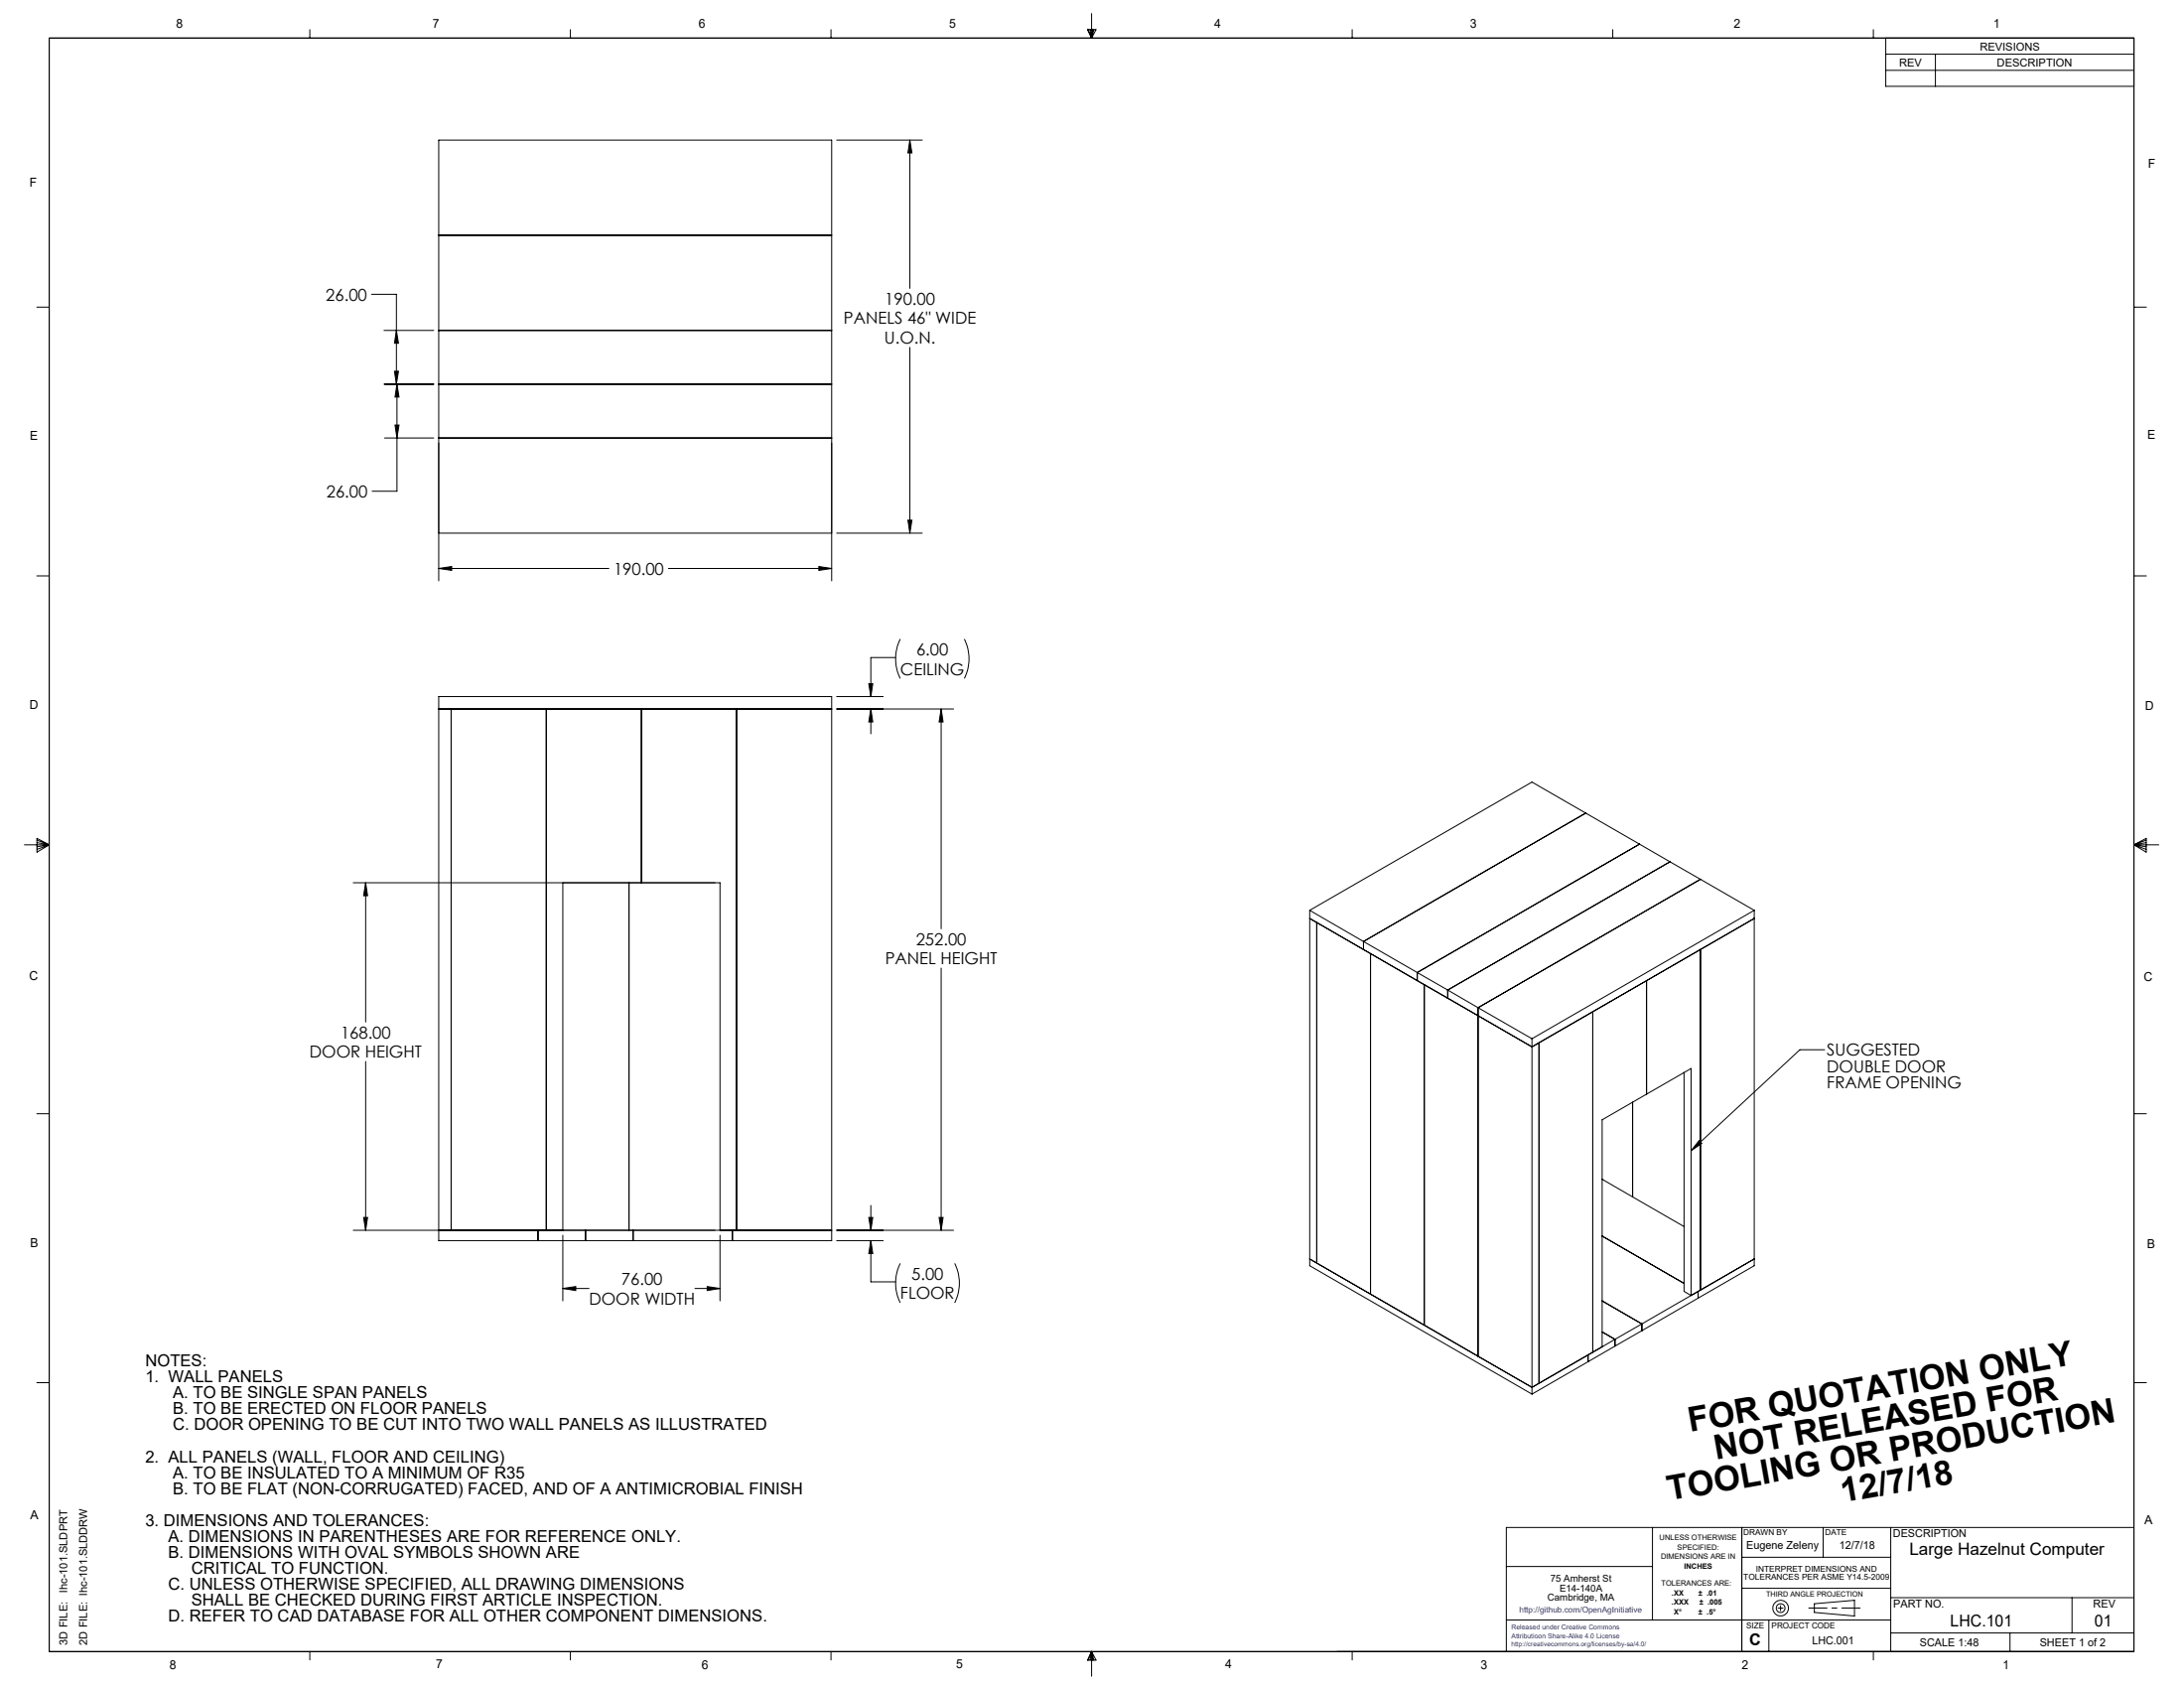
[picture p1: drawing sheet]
<svg xmlns="http://www.w3.org/2000/svg" width="559mm" height="432mm" viewBox="0 0 559 432" stroke-linecap="round" stroke-linejoin="round" font-family="sans-serif">
<g fill="none" stroke="#000" stroke-width=".25">
<path d="M12.6 9.7h533.4v412.8h-533.4zM79.3 7.6v2.1M145.9 7.6v2.1M212.6 7.6v2.1M278.2 7.6h2.2l-1.1 2.1zM278.4 7.6l.9 2.1M278.9 7.6l.4 2.1M279.3 3.5v6.2M279.6 7.6l-.3 2.1M279.9 7.6l-.6 2.1M346 7.6v2.1M412.6 7.6v2.1"/>
<path d="M479.3 7.6v2.1M482.5 9.7v12.4h63.5M482.5 18h63.5M482.5 13.9h63.5M495.2 13.9v8.2M214.1 35.8h21.9M232.8 35.8l.5 3.3h-1zM232.8 35.8v38M9.4 78.6h3.2M95.1 75.3h6.3v23M112.3 60.2h100.5M546 78.6h3.2"/>
<path d="M98.2 98.3h12.8M98.2 84.5h12.8M100.9 95h1.1l-.6 3.3zM101.4 84.5l.6 3.3h-1.1zM101.6 98.3l.5 3.3h-1zM101.6 98.3v27.4h-6.4M112.3 98.3h100.5M112.3 84.5h100.5M232.8 88.9v47.5M98.4 112h12.6M101.1 108.7h1l-.5 3.3zM112.3 112h100.5"/>
<path d="M112.3 136.4h100.5M214.1 136.4h21.9M232.3 133.1h1l-.5 3.3zM9.4 147.3h3.2M112.3 145.4l3.3-.5v1zM112.3 148.6v-112.8h100.5v112.8M112.3 145.4h43.5M171 145.4h41.8M209.5 144.9l3.3 .5-3.3 .5zM546 147.3h3.2M112.3 178.2h100.5v139.2h-100.5zM214.1 178.2h11.9"/>
<path d="M222.3 174.9h1l-.5 3.3zM229.2 168.2h-6.4v10M230.3 163.5a11.5 11.5 0 0 0 0 10.1M246.7 163.5a11.2 11.2 0 0 1 0 10.1M112.3 181.4h100.5M115.4 181.4v133.3M139.8 181.4v133.3M164.1 181.4v44.4M188.5 181.4v133.3M214.1 181.4h29.9M222.8 181.4l.5 3.3h-1zM222.8 181.4v6.3"/>
<path d="M240.8 181.4l.5 3.3h-1zM240.8 181.4v56.2M6.2 216.1h6.4M9.5 214.5l3.1 1.6-3.1 1.9zM9.5 214.9l3.1 1.2M9.5 215.5l3.1 .6M12.6 216.1l-3.1 1.2M12.6 216.1l-3.1 .5M405.7 208l-56.8 32.8v2.1M419.5 215.9l-56.9 32.9M546 216.1h6.3M546 216.1l3.1 .5"/>
<path d="M546 216.1l3.1 1.2M546 216.1l3.1-1.6v3.5zM549.1 215.5l-3.1 .6M549.1 214.9l-3.1 1.2M90.4 225.8h93.8v88.9M93.6 225.8l.5 3.3h-1.1zM93.6 225.8v35.6M144 225.8v88.9M160.9 225.8v88.9M335.1 232.9v90.9l56.9 32.8M335.1 232.9l27.5 15.9M427.3 220.5l-56.9 32.8"/>
<path d="M427.3 220.5l7.8 4.4M427.3 220.5l-35.3-20.4-56.9 32.8M435.1 224.9l-56.9 32.9M435.1 224.9l13.7 8M448.8 232.9v90.9l-14.3 8.3M448.8 232.9l-56.8 32.8M240.8 247.7v67M350.7 243.9v87.1M362.6 248.8v2.1l7.8 4.4v-2M362.6 248.8l7.8 4.5M364.4 251.9v87.1M370.4 253.3l7.8 4.5"/>
<path d="M378.2 257.8v89.2M378.2 257.8l13.8 7.9M407.5 258.8v87.1l2.4-1.4v-58l11.4-6.6M407.5 258.8l13.8-7.9v29M407.5 258.8l-13.7 7.9M93.6 271.5v43.2M392 267.8l56.8-32.9-13.7 8v87.1l-2.4 1.4M392 265.7v90.9M392 267.8l-56.9-32.9 1.8 1.1v87.1l-1.8-1 56.9 32.8M393.8 266.7l-1.8 1.1M393.8 266.7v87.2l-1.8 1M421.3 279.9l11.4-6.6v58.1"/>
<path d="M430.9 274.4v55.9l1.8 1.1M466.9 268.5h-6.4l-27.8 25.9M9.4 284.9h3.2M417.7 282v24.2M434.8 291.7l.6 .8-2.7 1.9zM546 284.9h3.2M93 311.4h1.1l-.5 3.3zM137.7 314.7v2.7M144 316v16.8M149.8 314.7v2.7M162 314.7v2.7M184.2 316v16.8"/>
<path d="M187.4 314.7v2.7M212.8 314.7h-122.4M214.1 314.7h29.9M214.1 317.4h11.9M222.3 311.4h1l-.5 3.3zM222.8 317.4l.5 3.3h-1zM222.8 308.4v6.3M222.8 317.4v10.5h6.4M240.3 311.4h1l-.5 3.3zM409.9 316.2l21 12.1M409.9 301.7l21 12.1M144 329.6l3.3-.5v1z"/>
<path d="M144 329.6h6.7M177.8 329.6h6.4M180.9 329.1l3.3 .5-3.3 .5zM230.3 323.2a11.5 11.5 0 0 0 0 10.1M244.3 323.2a11.2 11.2 0 0 1 0 10.1M409.9 332.8l10.2 5.9M420.1 338.7l-6.9 3.9M420.1 338.7v1.7M434.5 332.1l-14.4 8.3M434.5 330.3v1.8M448.8 322.1l-28.7 16.6M9.4 353.7h3.2"/>
<path d="M406.3 346.6v1.7M406.3 348.3l-14.3 8.3M409.9 340.7l3.3 1.9M413.2 342.6l-21.2 12.3M413.2 342.6v1.7M413.2 344.3l-6.9 4M420.1 340.4l-6.9 3.9M546 353.7h3.2M422.8 390.7v23.7M445.7 390.7v31.8M445.7 398.4h38.1M466.5 390.7v7.7"/>
<path d="M483.8 390.7v31.8M546 390.7h-160.6v31.8M385.4 400.7h37.4M385.4 414.4h98.4M445.7 406.3h38.1M452.6 414.4v8.1M454.9 411.4h1.3M455.6 410.7v1.3M464.2 410.2l10.3-.8v4l-10.3-.9zM483.8 408.7h62.2M483.8 417.7h62.2M514.3 417.7v4.8"/>
<path d="M530.2 408.7v9M79.3 422.5v2.1M145.9 422.5v2.1M212.6 422.5v2.1M279.3 422.5v6.3M279.3 422.5l1.1 2.2h-2.2zM279.3 422.5l.6 2.2M279.3 422.5l-.9 2.2M279.3 422.5l-.4 2.2M279.3 422.5l.3 2.2M346 422.5v2.1M479.3 422.5v2.1"/>
<circle cx="455.6" cy="411.4" r="1.13"/>
<circle cx="455.6" cy="411.4" r="2.01"/>
</g>
<path d="M462.8 411.3h13.1" fill="none" stroke="#000" stroke-width=".25" stroke-dasharray="15.2 1.3 1.3 1.3" stroke-dashoffset="10.6"/>
<path d="M434.8 291.7l.6 .8-2.7 1.9zM240.8 181.4l.5 3.3h-1zM240.3 311.4h1l-.5 3.3zM222.3 174.9h1l-.5 3.3zM222.8 181.4l.5 3.3h-1zM93 311.4h1.1l-.5 3.3zM93.6 225.8l.5 3.3h-1.1zM180.9 329.1l3.3 .5-3.3 .5zM144 329.6l3.3-.5v1zM222.3 311.4h1l-.5 3.3zM222.8 317.4l.5 3.3h-1zM209.5 144.9l3.3 .5-3.3 .5zM112.3 145.4l3.3-.5v1zM101.6 98.3l.5 3.3h-1zM101.1 108.7h1l-.5 3.3zM101.4 84.5l.6 3.3h-1.1zM100.9 95h1.1l-.6 3.3zM232.8 35.8l.5 3.3h-1zM232.3 133.1h1l-.5 3.3z" fill="#000"/>
<g font-size="8.7">
<text x="432.4" y="366.3" transform="rotate(-10 432.4 366.3)">FOR QUOTATION ONLY</text>
<text x="439.1" y="373.5" transform="rotate(-10 439.1 373.5)">NOT RELEASED FOR</text>
<text x="427.1" y="383.9" transform="rotate(-10 427.1 383.9)">TOOLING OR PRODUCTION</text>
<text x="471.5" y="384.4" transform="rotate(-10 471.5 384.4)">12/7/18</text>
</g>
<text font-size="4.4" x="488.5" y="397.9">Large Hazelnut Computer</text>
<g font-size="4.2">
<text x="83.4" y="76.9">26.00</text>
<text x="226.4" y="77.9">190.00</text>
<text x="215.9" y="82.9">PANELS 46&quot; WIDE</text>
<text x="226.3" y="88">U.O.N.</text>
<text x="83.5" y="127.3">26.00</text>
<text x="157" y="147">190.00</text>
<text x="234.5" y="167.6">6.00</text>
<text x="230.4" y="172.6">CEILING</text>
<text x="234.4" y="241.7">252.00</text>
<text x="226.5" y="246.7">PANEL HEIGHT</text>
<text x="87.1" y="265.6">168.00</text>
<text x="79.2" y="270.6">DOOR HEIGHT</text>
<text x="467.4" y="270.1">SUGGESTED</text>
<text x="467.4" y="274.3">DOUBLE DOOR</text>
<text x="467.4" y="278.4">FRAME OPENING</text>
<text x="159" y="328.7">76.00</text>
<text x="233.2" y="327.3">5.00</text>
<text x="150.7" y="333.7">DOOR WIDTH</text>
<text x="230.4" y="332.3">FLOOR</text>
<text x="37.2" y="349.5">NOTES:</text>
<text x="37.2" y="353.6">1. WALL PANELS</text>
<text x="44.2" y="357.7">A. TO BE SINGLE SPAN PANELS</text>
<text x="44.2" y="365.9">C. DOOR OPENING TO BE CUT INTO TWO WALL PANELS AS ILLUSTRATED</text>
<text x="44.2" y="361.8">B. TO BE ERECTED ON FLOOR PANELS</text>
<text x="37.2" y="374">2. ALL PANELS (WALL, FLOOR AND CEILING)</text>
<text x="44.2" y="382.2">B. TO BE FLAT (NON-CORRUGATED) FACED, AND OF A ANTIMICROBIAL FINISH</text>
<text x="44.2" y="378.1">A. TO BE INSULATED TO A MINIMUM OF R35</text>
<text x="37.2" y="390.3">3. DIMENSIONS AND TOLERANCES:</text>
<text x="43.1" y="394.4">A. DIMENSIONS IN PARENTHESES ARE FOR REFERENCE ONLY.</text>
<text x="43.1" y="398.5">B. DIMENSIONS WITH OVAL SYMBOLS SHOWN ARE</text>
<text x="43.1" y="406.7">C. UNLESS OTHERWISE SPECIFIED, ALL DRAWING DIMENSIONS</text>
<text x="48.9" y="402.6">CRITICAL TO FUNCTION.</text>
<text x="48.9" y="410.7">SHALL BE CHECKED DURING FIRST ARTICLE INSPECTION.</text>
<text x="43.1" y="414.8">D. REFER TO CAD DATABASE FOR ALL OTHER COMPONENT DIMENSIONS.</text>
<text x="499" y="415.9">LHC.101</text>
<text x="535.9" y="415.9">01</text>
<text x="447.6" y="420.8">C</text>
</g>
<g font-size="3.2">
<text x="45" y="7.2">8</text>
<text x="110.7" y="7.2">7</text>
<text x="178.8" y="7.2">6</text>
<text x="242.9" y="7.2">5</text>
<text x="310.7" y="7.1">4</text>
<text x="376.1" y="7.2">3</text>
<text x="443.6" y="7.2">2</text>
<text x="510" y="7.1">1</text>
<text x="7.6" y="47.7">F</text>
<text x="549.6" y="42.9">F</text>
<text x="7.7" y="112.6">E</text>
<text x="549.4" y="112.3">E</text>
<text x="7.6" y="181.3">D</text>
<text x="548.9" y="181.5">D</text>
<text x="7.5" y="250.8">C</text>
<text x="548.5" y="251">C</text>
<text x="7.8" y="319.1">B</text>
<text x="549.3" y="319.3">B</text>
<text x="7.8" y="388.7">A</text>
<text x="548.7" y="389.8">A</text>
<text x="43.4" y="426.8">8</text>
<text x="111.6" y="426.8">7</text>
<text x="179.5" y="426.8">6</text>
<text x="244.6" y="426.8">5</text>
<text x="313.5" y="426.8">4</text>
<text x="378.8" y="426.9">3</text>
<text x="445.7" y="426.9">2</text>
<text x="512.5" y="426.9">1</text>
</g>
<g font-size="2.8">
<text x="486" y="16.9">REV</text>
<text x="506.6" y="12.8">REVISIONS</text>
<text x="511" y="16.9">DESCRIPTION</text>
<text x="484.4" y="393.3">DESCRIPTION</text>
<text x="446.8" y="396.3">Eugene Zeleny</text>
<text x="470.7" y="396.3">12/7/18</text>
<text x="17.2" y="407.3" transform="rotate(-90 17.2 407.3)">lhc-101.SLDPRT</text>
<text x="484.4" y="411.2">PART NO.</text>
<text x="535.6" y="411.2">REV</text>
<text x="17.2" y="420.8" transform="rotate(-90 17.2 420.8)">3D FILE:</text>
<text x="22.3" y="420.8" transform="rotate(-90 22.3 420.8)">2D FILE: lhc-101.SLDDRW</text>
<text x="463.7" y="420.6">LHC.001</text>
<text x="491.2" y="421.1">SCALE 1:48</text>
<text x="521.9" y="421.2">SHEET 1 of 2</text>
</g>
<g font-size="2.5">
<text x="396.7" y="404.6">75 Amherst St</text>
<text x="399" y="407">E14-140A</text>
<text x="395.9" y="409.5">Cambridge, MA</text>
</g>
<g font-size="2.1">
<text x="446.1" y="392.7">DRAWN BY</text>
<text x="467" y="392.8">DATE</text>
<text x="446.1" y="404.1">TOLERANCES PER ASME Y14.5-2009</text>
<text x="449.3" y="402">INTERPRET DIMENSIONS AND</text>
<text x="446.8" y="416.5">SIZE</text>
<text x="453.3" y="416.5">PROJECT CODE</text>
</g>
<text font-size="2.1" fill="#00f" x="388.7" y="412.6">http://github.com/OpenAgInitiative</text>
<g font-size="1.9">
<text x="424.6" y="394">UNLESS OTHERWISE</text>
<text x="425" y="398.8">DIMENSIONS ARE IN</text>
<text x="429.2" y="396.4">SPECIFIED:</text>
<text x="430.9" y="401.2">INCHES</text>
<text x="425.1" y="405.8">TOLERANCES ARE:</text>
<text x="427.7" y="408.2">.XX</text>
<text x="427.7" y="410.5">.XXX</text>
<text x="428.3" y="412.9">X°</text>
<text x="434.6" y="408.2">± .01</text>
<text x="434.6" y="412.9">± .5°</text>
<text x="434.8" y="410.5">± .005</text>
<text x="451.9" y="408.3">THIRD ANGLE PROJECTION</text>
</g>
<g font-size="1.7" fill="#00f">
<text x="386.7" y="416.7">Released under Creative Commons</text>
<text x="386.7" y="419">Attributioon Share-Alike 4.0 License</text>
<text x="386.7" y="421.2">http://creativecommons.org/licenses/by-sa/4.0/</text>
</g>
</svg>
